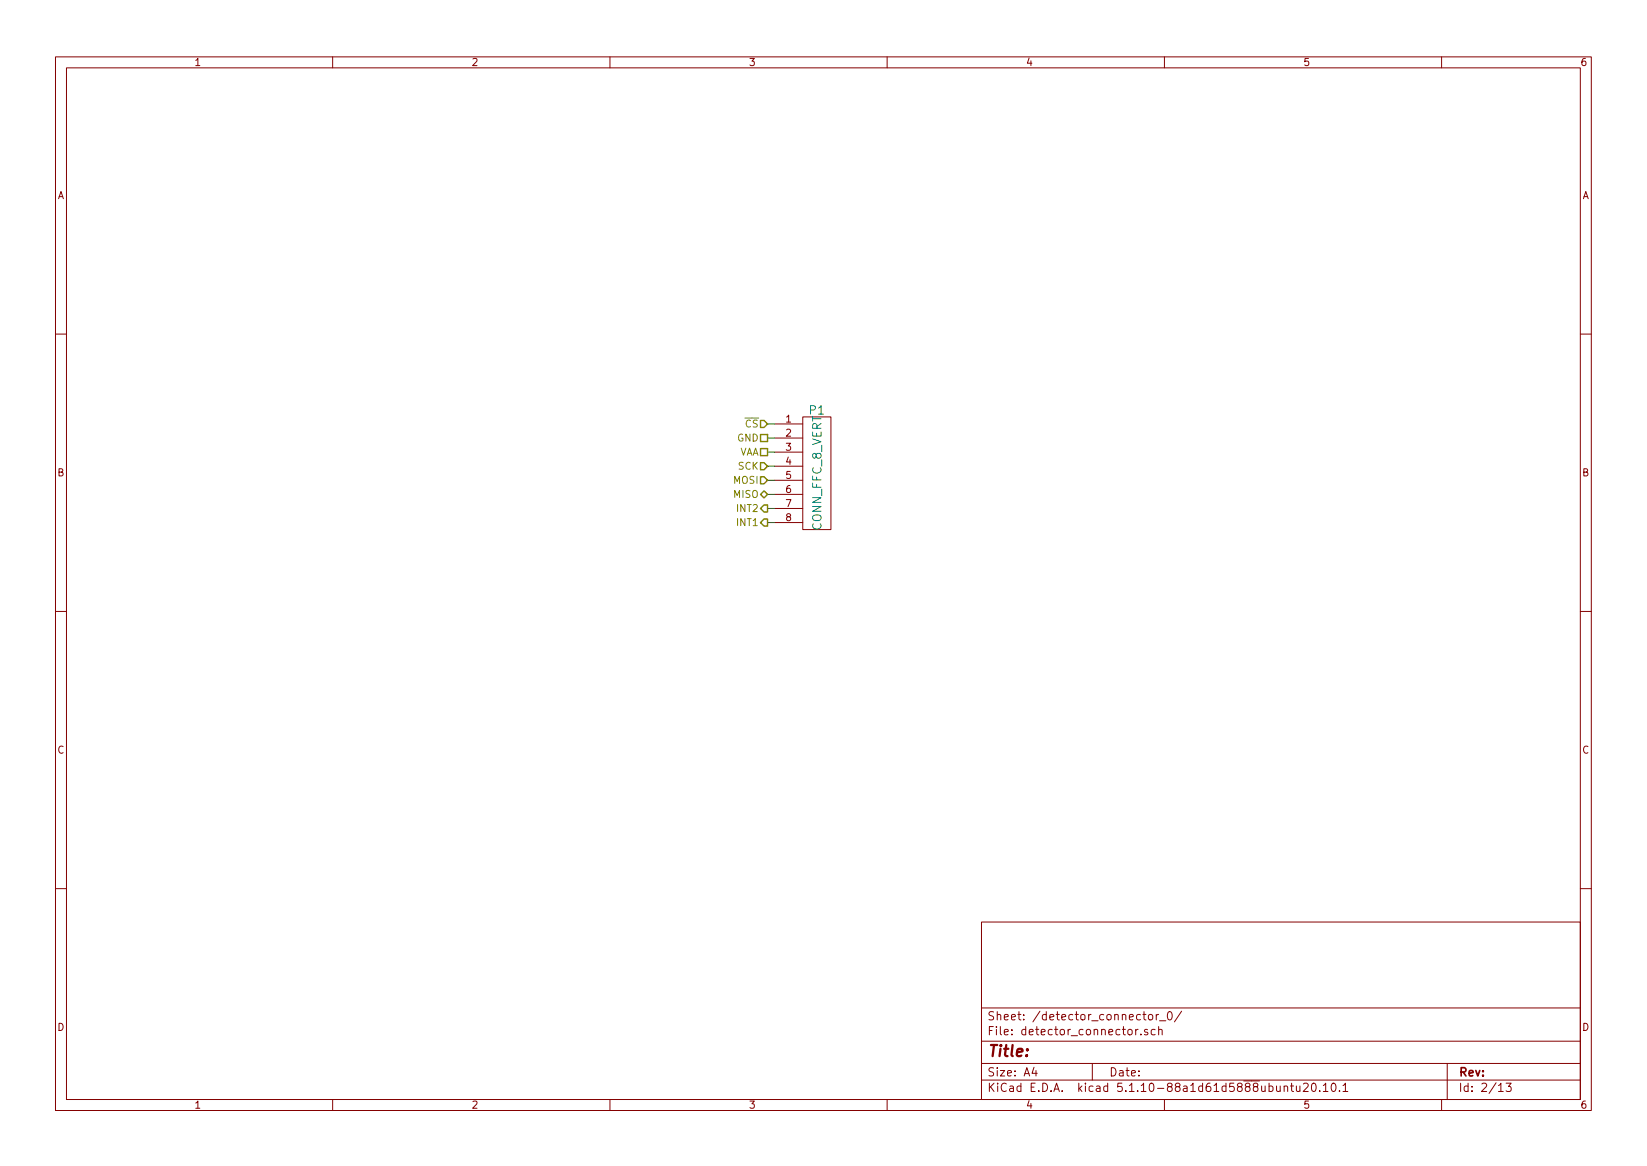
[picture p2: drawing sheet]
EESchema Schematic File Version 4
EELAYER 30 0
EELAYER END
$Descr A4 11693 8268
encoding utf-8
Sheet 2 13
Title ""
Date ""
Rev ""
Comp ""
Comment1 ""
Comment2 ""
Comment3 ""
Comment4 ""
$EndDescr
$Comp
L lick_detector_interface:CONN_FFC_8_VERT P1
U 1 1
P 5800 3350
AR Path="/609EC061/609EFB44" Ref="P1"  Part="1" 
AR Path="/60A05B0A/609EFB44" Ref="P2"  Part="1" 
AR Path="/60A0810C/609EFB44" Ref="P3"  Part="1" 
AR Path="/60A08126/609EFB44" Ref="P4"  Part="1" 
AR Path="/60A0BEFD/609EFB44" Ref="P5"  Part="1" 
AR Path="/60A0BF17/609EFB44" Ref="P6"  Part="1" 
AR Path="/60A16C98/609EFB44" Ref="P7"  Part="1" 
AR Path="/60A16CB2/609EFB44" Ref="P8"  Part="1" 
AR Path="/60A16CCC/609EFB44" Ref="P9"  Part="1" 
AR Path="/60A16CE6/609EFB44" Ref="P10"  Part="1" 
AR Path="/60A16D00/609EFB44" Ref="P11"  Part="1" 
AR Path="/60A16D1A/609EFB44" Ref="P12"  Part="1" 
F 0 "P1" H 5800 3800 60  0000 C CNN
F 1 "CONN_FFC_8_VERT" V 5800 3350 60  0000 C CNN
F 2 "lick_detector_interface:Molex_FFC_1x8_P0.5mm_Vertical" H 5800 4400 60  0001 C CNN
F 3 "" H 5850 6100 60  0000 C CNN
F 4 "Digi-Key" H 5800 4500 60  0001 C CNN "Vendor"
F 5 "WM6757CT-ND" H 5800 4600 60  0001 C CNN "Vendor Part Number"
F 6 "CONN FFC VERT 8POS 0.50MM SMD" H 5800 4700 60  0001 C CNN "Description"
F 7 "1" H 5800 3350 50  0001 C CNN "Quantity"
F 8 "Molex" H 5800 3350 50  0001 C CNN "Manufacturer"
F 9 "0525590853" H 5800 3350 50  0001 C CNN "Manufacturer Part Number"
	1    5800 3350
	1    0    0    -1  
$EndComp
Text HLabel 5450 3200 0    50   UnSpc ~ 0
VAA
Text HLabel 5450 3100 0    50   UnSpc ~ 0
GND
Wire Wire Line
	5500 3000 5450 3000
Wire Wire Line
	5500 3100 5450 3100
Wire Wire Line
	5500 3200 5450 3200
Wire Wire Line
	5500 3300 5450 3300
Wire Wire Line
	5500 3400 5450 3400
Wire Wire Line
	5500 3500 5450 3500
Wire Wire Line
	5500 3600 5450 3600
Wire Wire Line
	5500 3700 5450 3700
Text HLabel 5450 3000 0    50   Input ~ 0
~CS
Text HLabel 5450 3300 0    50   Input ~ 0
SCK
Text HLabel 5450 3400 0    50   Input ~ 0
MOSI
Text HLabel 5450 3500 0    50   3State ~ 0
MISO
Text HLabel 5450 3600 0    50   Output ~ 0
INT2
Text HLabel 5450 3700 0    50   Output ~ 0
INT1
$EndSCHEMATC
